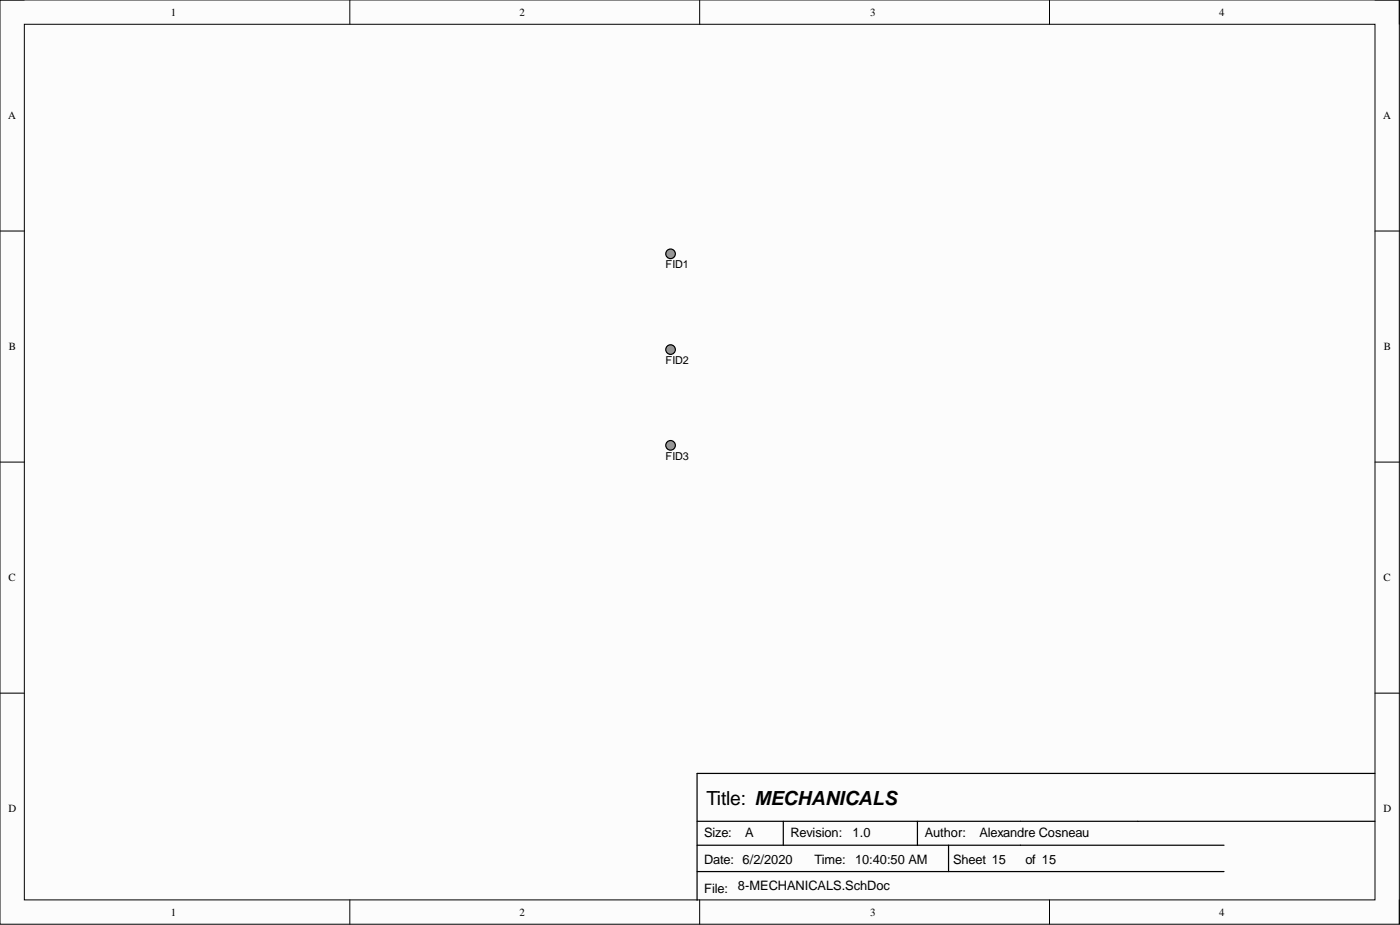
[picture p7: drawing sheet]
<svg xmlns="http://www.w3.org/2000/svg" width="292mm" height="193mm" viewBox="0 0 292 193" stroke-linecap="round" stroke-linejoin="round" font-family="sans-serif">
<path d="M0 0h292v192.8h-292z" fill-rule="evenodd" fill="#fffcf8"/>
<path d="M0 0h292v192.8h-292z" fill="none" stroke="#000" stroke-width=".21"/>
<path d="M5.1 5.1h281.8v182.6h-281.8z" fill-rule="evenodd" fill="#fffcf8"/>
<g fill="none" stroke="#000" stroke-width=".21">
<path d="M0 0h5.1M73 0v5.1M146 0v5.1M219 0v5.1M286.9 0h5.1v5.1M5.1 5.1h281.8v182.6h-281.8zM0 48.2h5.1M286.9 48.2h5.1M0 96.4h5.1M286.9 96.4h5.1M0 144.6h5.1M286.9 144.6h5.1"/>
<path d="M73 187.7v5.1M146 187.7v5.1M219 187.7v5.1M292 187.7v5.1"/>
</g>
<path d="M145.4 171.3h141.5M145.4 176.3h110M163.4 171.3v5M191.4 171.3v5M197.9 176.3v5.5M286.9 161.3h-141.5v26.5M145.4 181.8h110" fill="none" stroke="#000" stroke-width=".26"/>
<circle cx="139.9" cy="53" r="1" fill="#999"/>
<circle cx="139.9" cy="53" r="1" fill="none" stroke="#000" stroke-width=".26"/>
<circle cx="139.9" cy="72.9" r="1" fill="#999"/>
<circle cx="139.9" cy="72.9" r="1" fill="none" stroke="#000" stroke-width=".26"/>
<circle cx="139.9" cy="92.9" r="1" fill="#999"/>
<circle cx="139.9" cy="92.9" r="1" fill="none" stroke="#000" stroke-width=".26"/>
<text font-size="4.1" x="147.4" y="167.9">Title: MECHANICALS</text>
<g font-size="2.7">
<text x="146.9" y="174.7">Size:</text>
<text x="155.5" y="174.7">A</text>
<text x="164.9" y="174.7">Revision:</text>
<text x="177.9" y="174.7">1.0</text>
<text x="192.9" y="174.7">Author:</text>
<text x="204.4" y="174.7">Alexandre Cosneau</text>
<text x="146.9" y="180.2">Date: 6/2/2020</text>
<text x="153.9" y="185.7">8-MECHANICALS.SchDoc</text>
<text x="169.9" y="180.2">Time:</text>
<text x="178.4" y="180.2">10:40:50 AM</text>
<text x="198.9" y="180.2">Sheet 15</text>
<text x="213.9" y="180.2">of 15</text>
<text x="146.9" y="186.2">File:</text>
</g>
<g font-size="2.3">
<text x="35.6" y="3.3">1</text>
<text x="108.4" y="3.3">2</text>
<text x="181.5" y="3.3">3</text>
<text x="254.4" y="3.3">4</text>
<text x="1.7" y="24.9">A</text>
<text x="288.6" y="24.9">A</text>
<text x="138.9" y="56">FID1</text>
<text x="1.9" y="73.1">B</text>
<text x="138.9" y="76">FID2</text>
<text x="288.7" y="73.1">B</text>
<text x="138.9" y="96">FID3</text>
<text x="1.8" y="121.3">C</text>
<text x="288.7" y="121.3">C</text>
<text x="1.8" y="169.5">D</text>
<text x="288.7" y="169.5">D</text>
<text x="35.6" y="191">1</text>
<text x="108.4" y="191">2</text>
<text x="181.5" y="191">3</text>
<text x="254.4" y="191">4</text>
</g>
</svg>
